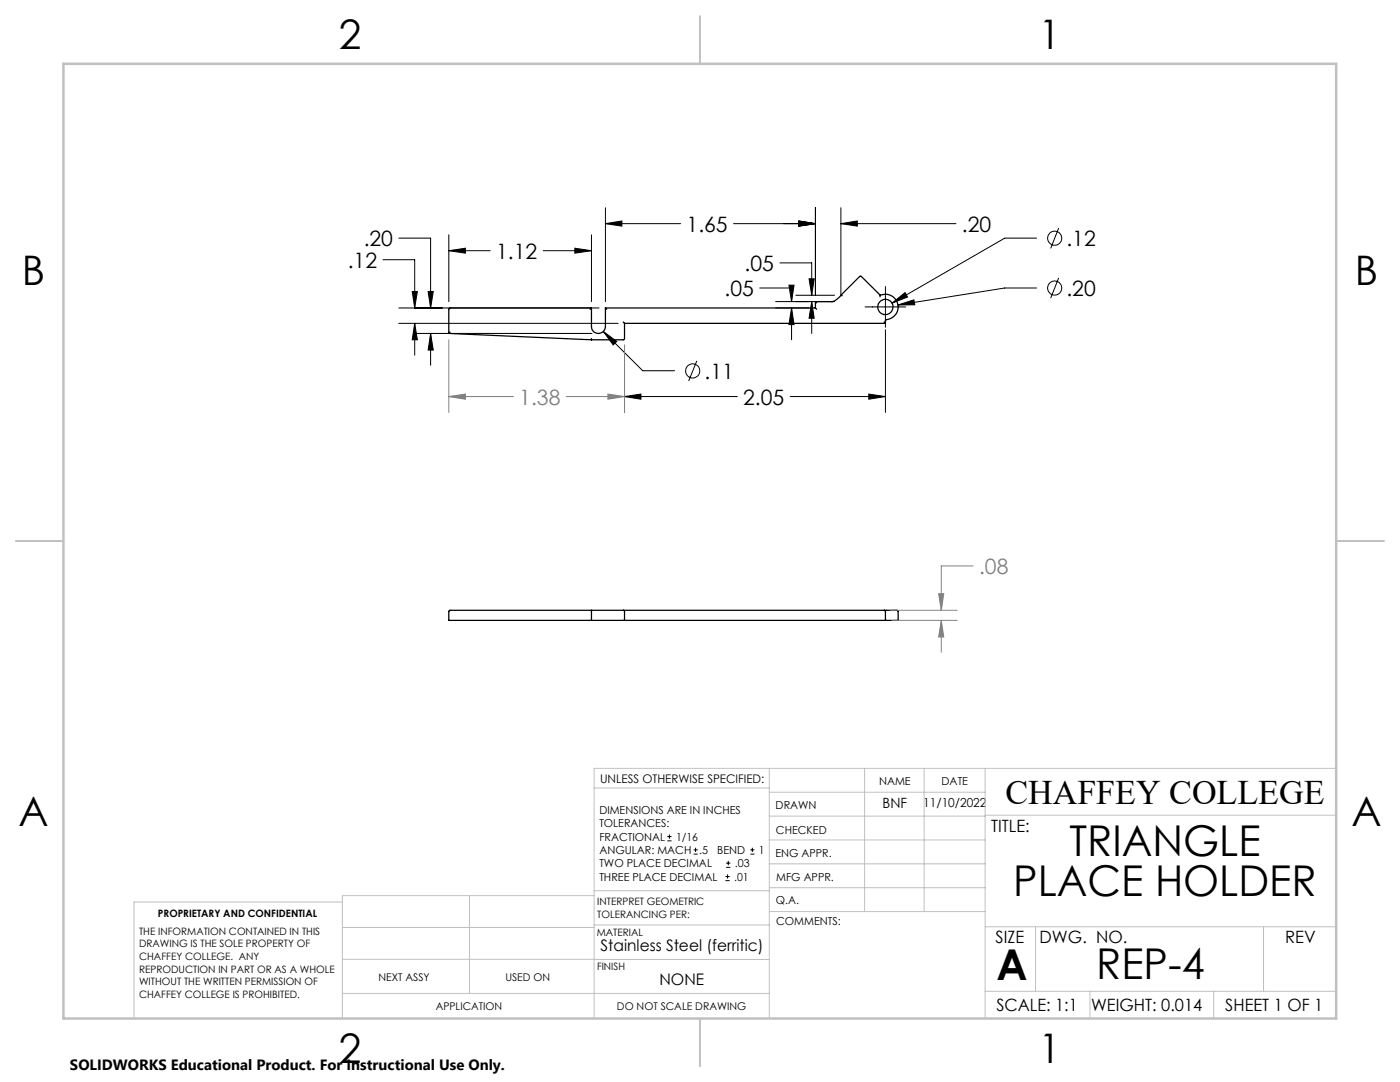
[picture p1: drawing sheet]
<svg xmlns="http://www.w3.org/2000/svg" width="279mm" height="216mm" viewBox="0 0 279 216" stroke-linecap="round" stroke-linejoin="round" font-family="sans-serif">
<g fill="none" stroke="#000" stroke-width=".25">
<path d="M167.8 58.9l-.3 .4a2.24 2.24 0 0 1-1.5 .9M167.8 58.9l.3 .1M167.8 58.9l3.9-3.8h.1l3.9 3.8M167.8 58.9h.1M175.7 58.9a2.58 2.58 0 0 1 3.5 1.9 2.58 2.58 0 0 1-2.5 3.1v.6M175.7 58.9l-.1 .3M89.6 66.5l28.4 1.3M89.8 66.3l-.2 .2M118 61.5h-28.2l-.2 .2v4.8M118 67.6v.2M118 61.5l-.2 .2M118 61.5v3.7a1.39 1.39 0 0 0 1.4 1.3 1.39 1.39 0 0 0 1.4-1.3v-3.7"/>
<path d="M120.8 61.5l.3 .2M120.8 61.5h41.9M124.4 64.2l.2 .3M124.6 64.5v3.1l-.1 .2h-6.5M124.6 64.5h52.1M162.7 60.2l.3 .2M162.7 61.5l.3 .2M162.7 60.2h3.3M162.7 60.2v1.3M166 60.2h.1M176.5 64.2l.2 .3M118 121.8v2"/>
<path d="M124.4 121.8l.2 .2v1.8M124.6 123.8h52.1M176.5 121.8h2.6l.1 .2v1.8h-2.5M176.5 121.8h-86.8l-.1 .2v1.8h35M176.5 121.8l.2 .2v1.8"/>
<circle cx="176.7" cy="61.3" r="1.51"/>
</g>
<g fill="none" stroke="#000" stroke-width=".2">
<path d="M76.4 51.8h6.4v9.7M79.6 47.5h6.3v14M82.3 58.2h1l-.5 3.3zM85.4 58.2h1.1l-.6 3.3zM89.6 46.8v13.4M89.6 50h8.2M89.6 50l3.3-.5v1zM108.4 50h9.6M114.7 49.5l3.3 .5-3.3 .5zM118 46.8v13.4M120.8 44.6h15M120.8 41.5v18.7"/>
<path d="M120.8 44.6l3.3-.5v1zM146.4 44.6h16.3M151.6 57.5h6.4v2.7M155.6 52.5h6.4v6.4M157.4 56.9h1.1l-.5 3.3zM158.8 58.9h7.7M159.4 44.1l3.3 .5-3.3 .5zM161.5 55.6h1l-.5 3.3zM162.7 41.5v17.4M167.8 41.5v17.4M167.8 44.6h23M167.8 44.6l3.3-.5v1z"/>
<path d="M176.7 57.2v8.1M206.9 47.5h-6.4l-22.5 13M206.9 57.5h-6.4l-21.3 3.4M211.3 55.5l-1.6 4M211.3 45.5l-1.6 4.1M79.6 61.5h40M79.6 64.5h43.8M82.8 64.5v6.4M82.8 66.5h35.3M82.8 64.5l.5 3.3h-1zM85.9 66.5v6.4M85.9 66.5l.6 3.4h-1.1z"/>
<path d="M120.4 66.1l7.9 7.9h6.3M120.4 66.1l2.7 2-.7 .7zM124.6 69.1v13.2M124.6 79.1h22.5M124.6 79.1l3.3-.5v1.1zM139.1 72l-1.7 4M154.8 61.5h6.7M154.8 60.2h11.7M157.7 79.1h19M158 61.5v6.3M158 61.5l.5 3.3h-1.1zM162 60.2v6.3"/>
<path d="M162 60.2l.5 3.3h-1zM172.6 61.2h8.2M173.4 78.6l3.3 .5-3.3 .6zM176.7 65.8v16.5M178 60.5l2.6-2.1 .5 .9zM179.2 60.9l3.2-1.1 .2 1zM133.2 167.8h.8M133.2 166.9h.8M133.6 166.5v.9M138.4 170.4h.8M138.4 169.6h.8M138.8 169.2v.8"/>
<path d="M144.8 175.7h.8M144.8 174.9h.8M144.9 173.1h.9M144.9 172.2h.9M145.2 174.5v.8M145.3 171.8v.8M149.8 170.4h.8M149.8 169.6h.8M150.1 169.2v.8"/>
<circle cx="210.5" cy="47.5" r="1.41"/>
<circle cx="210.5" cy="57.5" r="1.41"/>
<circle cx="138.3" cy="74" r="1.41"/>
</g>
<path d="M89.6 79.1l3.3-.5v1.1zM89.6 67.8v14.5M89.6 79.1h12.8M113 79.1h11.6M121.3 78.6l3.3 .5-3.3 .6zM124.6 68.8v13.5M187.3 118.5h1l-.4 3.3zM194.2 112.9h-6.3v8.9M177.7 121.8h13.3M178 123.8h13M187.9 123.8l.4 3.3h-1zM187.9 123.8v6.3" fill="none" stroke="#808080" stroke-width=".2"/>
<g fill="none" stroke="#c0c0c0" stroke-width=".2">
<path d="M118.6 157.2h34.9M153.5 153.3v49.9M153.5 158.1h43.1M172.5 153.3v28.6M184.4 153.3v28.6M196.6 153.3v49.9M266.7 153.3h-148.1v49.9M68.3 180h-41.6v23.2M93.7 178.7v19.5M118.6 178.7h-50.3v24.5M118.6 177.7h35M153.5 167.6h43.1"/>
<path d="M153.5 162.8h43.1M153.5 172.4h43.1M153.5 177.1h43.1M196.6 162.7h70.1M68.3 198.2h85.2M68.3 191.4l85.2 .1M68.3 185.1h50.3M118.6 184.6h35M153.6 181.9h43M196.6 197.8h70.1M196.6 184.9h70.1M206.7 184.9v12.9"/>
<path d="M217.5 197.8v5.4M242.2 197.8v5.4M252.2 184.9v12.9"/>
</g>
<path d="M139.7 3.2v9.5M3.1 107.9h9.6M266.7 107.9h9.5M139.7 203.2v9.6" fill="none" stroke="#c0c0c0" stroke-width=".25"/>
<path d="M12.7 12.7h254v190.5h-254z" fill="none" stroke="#c0c0c0" stroke-width=".5"/>
<path d="M82.3 58.2h1l-.5 3.3zM82.8 64.5l.5 3.3h-1zM89.6 50l3.3-.5v1zM114.7 49.5l3.3 .5-3.3 .5zM120.4 66.1l2 2.7 .7-.7zM85.9 66.5l.6 3.4h-1.1zM85.4 58.2h1.1l-.6 3.3zM173.4 78.6l3.3 .5-3.3 .6zM124.6 79.1l3.3-.5v1.1zM159.4 44.1l3.3 .5-3.3 .5zM167.8 44.6l3.3-.5v1zM120.8 44.6l3.3-.5v1zM159.4 44.1l3.3 .5-3.3 .5zM162 60.2l.5 3.3h-1zM161.5 55.6h1l-.5 3.3zM158 61.5l.5 3.3h-1.1zM157.4 56.9h1.1l-.5 3.3zM179.2 60.9l3.4-.1-.2-1zM178 60.5l3.1-1.2-.5-.9z" fill="#000"/>
<path d="M89.6 79.1l3.3-.5v1.1zM121.3 78.6l3.3 .5-3.3 .6zM187.3 118.5h1l-.4 3.3zM187.9 123.8l.4 3.3h-1z" fill="#808080"/>
<g font-size="8.5">
<text x="213.5" y="170.8">TRIANGLE</text>
<text x="202.2" y="178.9">PLACE HOLDER</text>
<text x="198.9" y="195.5">A</text>
<text x="218.8" y="195.4">REP-4</text>
</g>
<g font-size="8.1">
<text x="67.6" y="9.7">2</text>
<text x="207.3" y="9.7">1</text>
<text x="4.4" y="57">B</text>
<text x="270.4" y="57">B</text>
<text x="3.7" y="164.9">A</text>
<text x="269.7" y="164.9">A</text>
<text x="67.6" y="212.2">2</text>
<text x="207.3" y="212.2">1</text>
</g>
<text font-size="6.9" x="200.6" y="160.4">CHAFFEY COLLEGE</text>
<g font-size="4.2">
<text x="137" y="46.2">1.65</text>
<text x="192" y="46.2">.20</text>
<text x="69.4" y="53.4">.12</text>
<text x="72.6" y="49.1">.20</text>
<text x="99" y="51.6">1.12</text>
<text x="212.8" y="49.1">.12</text>
<text x="144.6" y="59">.05</text>
<text x="148.6" y="54.1">.05</text>
<text x="212.8" y="59">.20</text>
<text x="140.6" y="75.5">.11</text>
<text x="148.3" y="80.7">2.05</text>
</g>
<g font-size="4.2" fill="#808080">
<text x="103.6" y="80.7">1.38</text>
<text x="195.4" y="114.5">.08</text>
</g>
<g font-size="3.4">
<text x="197.8" y="166">TITLE:</text>
<text x="198.7" y="188.1">SIZE</text>
<text x="207.5" y="188.1">DWG. NO.</text>
<text x="256.5" y="188.2">REV</text>
<text x="198.8" y="201.7">SCALE: 1:1</text>
<text x="217.7" y="201.8">WEIGHT: 0.014</text>
<text x="244.5" y="201.7">SHEET 1 OF 1</text>
</g>
<g font-size="3.2">
<text x="119.9" y="189.8">Stainless Steel (ferritic)</text>
<text x="131.6" y="196.6">NONE</text>
</g>
<text font-size="3" x="14" y="213.5">SOLIDWORKS Educational Product. For Instructional Use Only.</text>
<text font-size="2.8" x="176.1" y="161.2">BNF</text>
<text font-size="2.5" x="184.3" y="161">11/10/2022</text>
<text font-size="2.4" x="119.8" y="156.2">UNLESS OTHERWISE SPECIFIED:</text>
<g font-size="2.2">
<text x="154.8" y="161.4">DRAWN</text>
<text x="175.4" y="156.6">NAME</text>
<text x="187.9" y="156.7">DATE</text>
<text x="119.6" y="162.4">DIMENSIONS ARE IN INCHES</text>
<text x="119.6" y="165.1">TOLERANCES:</text>
<text x="119.6" y="167.8">FRACTIONAL</text>
<text x="134.9" y="167.8">1/16</text>
<text x="154.9" y="166.3">CHECKED</text>
<text x="119.6" y="170.4">ANGULAR: MACH</text>
<text x="119.6" y="173.1">TWO PLACE DECIMAL</text>
<text x="139.6" y="170.4">.5</text>
<text x="143.1" y="170.4">BEND</text>
<text x="146.7" y="173.1">.03</text>
<text x="151.5" y="170.4">1</text>
<text x="154.8" y="171">ENG APPR.</text>
<text x="119.6" y="175.7">THREE PLACE DECIMAL</text>
<text x="146.5" y="175.7">.01</text>
<text x="154.9" y="175.7">MFG APPR.</text>
<text x="154.9" y="180.4">Q.A.</text>
<text x="154.9" y="184.6">COMMENTS:</text>
</g>
<g font-size="2.1">
<text x="75.5" y="195.7">NEXT ASSY</text>
<text x="100.9" y="195.7">USED ON</text>
<text x="86.9" y="201.5">APPLICATION</text>
<text x="123.1" y="201.6">DO NOT SCALE DRAWING</text>
</g>
<g font-size="2">
<text x="31.5" y="182.9">PROPRIETARY AND CONFIDENTIAL</text>
<text x="119.2" y="180.6">INTERPRET GEOMETRIC</text>
<text x="119.2" y="183.1">TOLERANCING PER:</text>
<text x="27.8" y="186.5">THE INFORMATION CONTAINED IN THIS</text>
<text x="27.8" y="189">DRAWING IS THE SOLE PROPERTY OF</text>
<text x="27.8" y="191.6">CHAFFEY COLLEGE. ANY</text>
<text x="119.1" y="186.7">MATERIAL</text>
<text x="27.8" y="194.1">REPRODUCTION IN PART OR AS A WHOLE</text>
<text x="27.8" y="196.6">WITHOUT THE WRITTEN PERMISSION OF</text>
<text x="119.1" y="193.5">FINISH</text>
<text x="27.8" y="199.1">CHAFFEY COLLEGE IS PROHIBITED.</text>
</g>
</svg>
